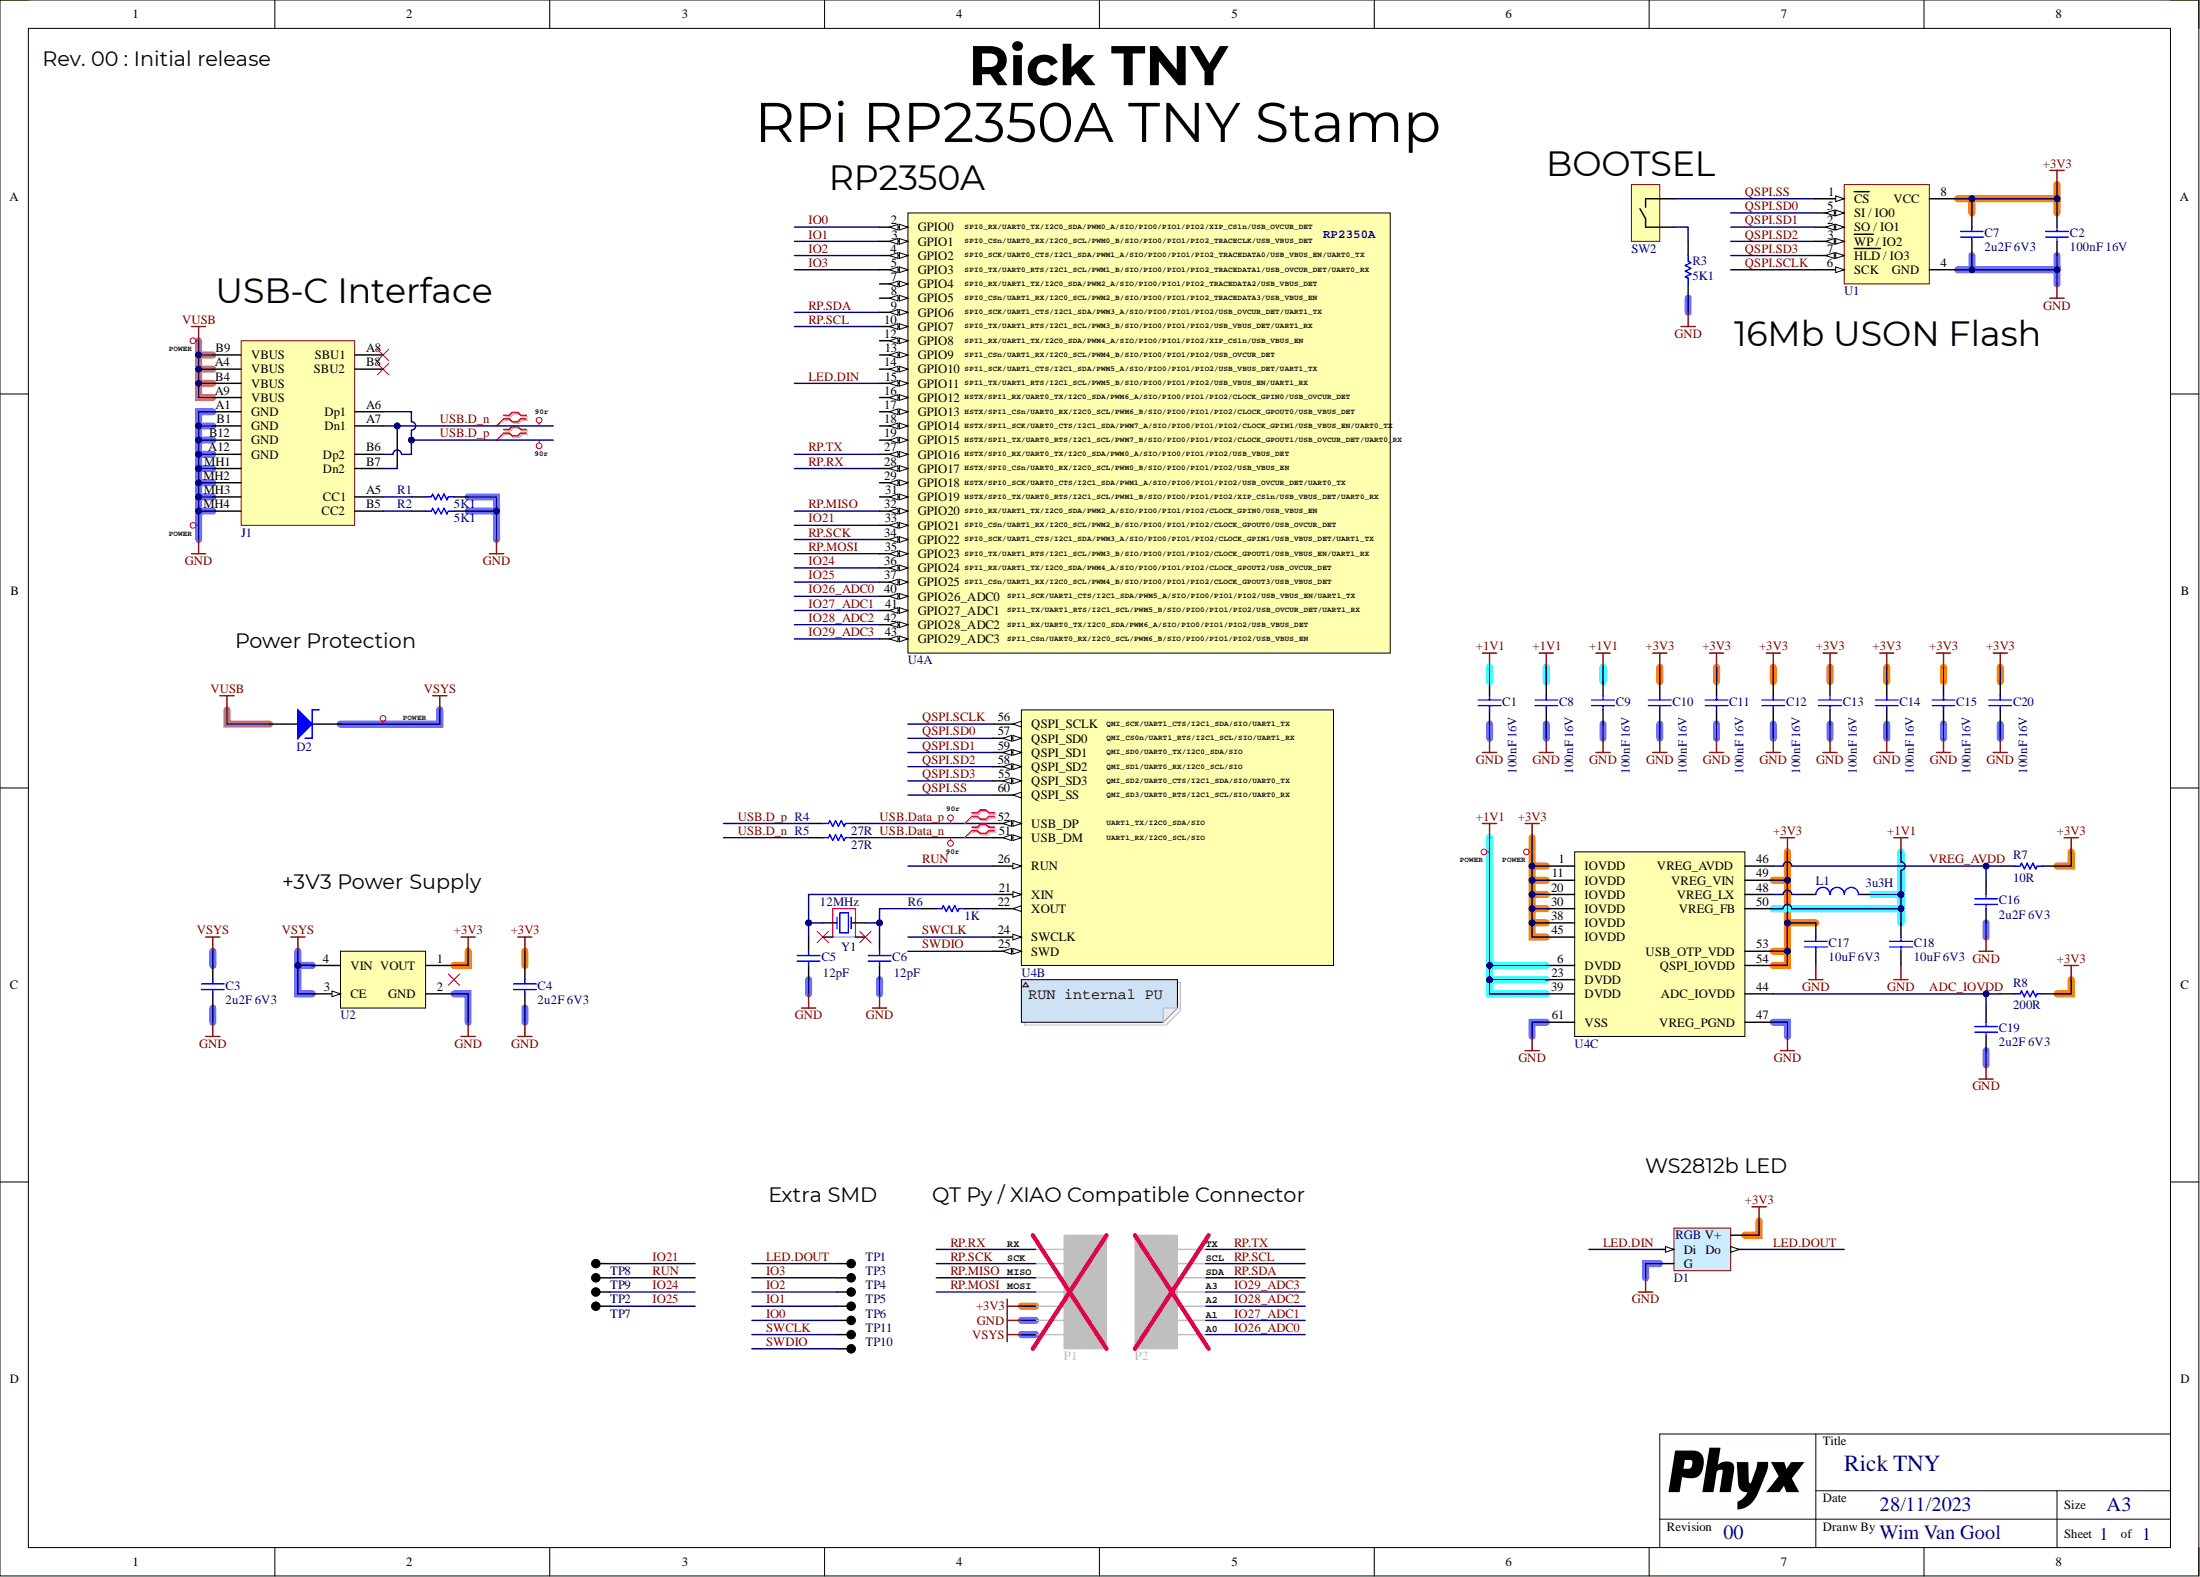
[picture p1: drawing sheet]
# Altium project RICK_TNY_00.PrjPcb
PCB_ENGINEER: WimVG; PCB_REV: 00; PCB_TITLE: Rick Tny
1 sheet, 50 parts. Net scope: global (net labels, ports and power ports of the same name join across sheets).
Board file: RICK_TNY_00.PcbDoc

## Sheet RICK_TNY_00.SchDoc: Rick TNY
size A3; Date: 28/11/2023; DrawnBy: Wim Van Gool; DocumentNumber: 1; Revision: 00; SheetNumber: 1; SheetTotal: 1

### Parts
C1  value 100nF 16V  [C0402]  (hidden comment: CAP_CERAMIC)
C2  value 100nF 16V  [C0402]  (hidden comment: CAP_CERAMIC)
C3  value 2u2F 6V3  [C0402]  (hidden comment: CAP_CERAMIC)
C4  value 2u2F 6V3  [C0402]  (hidden comment: CAP_CERAMIC)
C5  value 12pF  [C0402]  (hidden comment: CAP_CERAMIC)
C6  value 12pF  [C0402]  (hidden comment: CAP_CERAMIC)
C7  value 2u2F 6V3  [C0402]  (hidden comment: CAP_CERAMIC)
C8  value 100nF 16V  [C0402]  (hidden comment: CAP_CERAMIC)
C9  value 100nF 16V  [C0402]  (hidden comment: CAP_CERAMIC)
C10  value 100nF 16V  [C0402]  (hidden comment: CAP_CERAMIC)
C11  value 100nF 16V  [C0402]  (hidden comment: CAP_CERAMIC)
C12  value 100nF 16V  [C0402]  (hidden comment: CAP_CERAMIC)
C13  value 100nF 16V  [C0402]  (hidden comment: CAP_CERAMIC)
C14  value 100nF 16V  [C0402]  (hidden comment: CAP_CERAMIC)
C15  value 100nF 16V  [C0402]  (hidden comment: CAP_CERAMIC)
C16  value 2u2F 6V3  [C0402]  (hidden comment: CAP_CERAMIC)
C17  value 10uF 6V3  [C0402]  (hidden comment: CAP_CERAMIC)
C18  value 10uF 6V3  [C0402]  (hidden comment: CAP_CERAMIC)
C19  value 2u2F 6V3  [C0402]  (hidden comment: CAP_CERAMIC)
C20  value 100nF 16V  [C0402]  (hidden comment: CAP_CERAMIC)
D1  WS2812 based digital RGB LED 1010 package  [LED_1010_WS2812B]  (value not drawn)
D2  40V 1A 550mV@700mA 0603 Schottky  [ON_DSN2]  (value not drawn)
J1  USB 2.0 C Reversible Receptacle Horizontal full SMD  [XUNPU-TYPEC-304S-ACP16]  (value not drawn)
L1  value 3u3H  [L0805]  (hidden comment: LQM21PN3R3MGRD)
P1  Header 7  [HDR1X7]  (value not drawn)
P2  Header 7  [HDR1X7]  (value not drawn)
R1  value 5K1  [R0402]  (hidden comment: RESISTOR)
R2  value 5K1  [R0402]  (hidden comment: RESISTOR)
R3  value 5K1  [R0402]  (hidden comment: RESISTOR)
R4  value 27R  [R0402]  (hidden comment: RESISTOR)
R5  value 27R  [R0402]  (hidden comment: RESISTOR)
R6  value 1K  [R0402]  (hidden comment: RESISTOR)
R7  value 10R  [R0402]  (hidden comment: RESISTOR)
R8  value 200R  [R0402]  (hidden comment: RESISTOR)
SW2  TS24CA RA Tactile Switch 12V 50mA  [SHOU_HAN_TS24CA]  (value not drawn)
TP1  TEST_PAD  [TP_0.4mm]  (value not drawn)
TP2  TEST_PAD  [TP_0.4mm]  (value not drawn)
TP3  TEST_PAD  [TP_0.4mm]  (value not drawn)
TP4  TEST_PAD  [TP_0.4mm]  (value not drawn)
TP5  TEST_PAD  [TP_0.4mm]  (value not drawn)
TP6  TEST_PAD  [TP_0.4mm]  (value not drawn)
TP7  TEST_PAD  [TP_0.4mm]  (value not drawn)
TP8  TEST_PAD  [TP_0.4mm]  (value not drawn)
TP9  TEST_PAD  [TP_0.4mm]  (value not drawn)
TP10  TEST_PAD  [TP_0.4mm]  (value not drawn)
TP11  TEST_PAD  [TP_0.4mm]  (value not drawn)
U1  16Mb 3V3 133MHz SPI Flash DFN2x3 GD25Q16EEIGR  [USON_8_0.5_2x3]  (value not drawn)
U2  3V3 LDO 500mA 150mV  [DFNWB_1.0x1.0]  (value not drawn)
U4  RPi RP2350 QFN60 2xM33 ext Flash  [RPI_QFN60_0.4_7x7]  (value not drawn)  (parts A,B,C of 3)
Y1  value 12MHz  [XTAL_2520]  (hidden comment: 12MHz 2520 12pF ±10ppm ±30ppm)

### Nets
+1V1: C1.1 C8.1 C9.1 C18.1 L1.2 U4.6(DVDD) U4.23(DVDD) U4.39(DVDD) U4.50(VREG_FB)
+3V3: C2.1 C4.1 C7.1 C10.1 C11.1 C12.1 C13.1 C14.1 C15.1 C17.1 C20.1 D1.2(V+) P1.3 R7.1 R8.1 U1.8(VCC) U2.1(VOUT) U4.1(IOVDD) U4.11(IOVDD) U4.20(IOVDD) U4.30(IOVDD) U4.38(IOVDD) U4.45(IOVDD) U4.49(VREG_VIN) U4.53(USB_OTP_VDD) U4.54(QSPI_IOVDD)
GND: C1.2 C2.2 C3.2 C4.2 C5.2 C6.2 C7.2 C8.2 C9.2 C10.2 C11.2 C12.2 C13.2 C14.2 C15.2 C16.2 C17.2 C18.2 C19.2 C20.2 D1.3(G) J1.A1(GND) J1.A12(GND) J1.B1(GND) J1.B12(GND) J1.MH1(Tab) J1.MH2(Tab) J1.MH3(Tab) J1.MH4(Tab) P1.2 R1.1 R2.1 R3.2 U1.4(GND) U2.2(GND) U4.47(VREG_PGND) U4.61(VSS)
VSYS: C3.1 D2.C P1.1 U2.3(CE) U2.4(VIN)
VUSB: D2.A J1.A4(VBUS) J1.A9(VBUS) J1.B4(VBUS) J1.B9(VBUS)
ADC_IOVDD: C19.1 R8.2 U4.44(ADC_IOVDD)
IO0: TP6.1 U4.2(GPIO0)
IO1: TP5.1 U4.3(GPIO1)
IO2: TP4.1 U4.4(GPIO2)
IO3: TP3.1 U4.5(GPIO3)
IO21: TP8.1 U4.33(GPIO21)
IO24: TP2.1 U4.36(GPIO24)
IO25: TP7.1 U4.37(GPIO25)
IO26_ADC0: P2.1 U4.40(GPIO26_ADC0)
IO27_ADC1: P2.2 U4.41(GPIO27_ADC1)
IO28_ADC2: P2.3 U4.42(GPIO28_ADC2)
IO29_ADC3: P2.4 U4.43(GPIO29_ADC3)
LED.DIN: D1.4(Di) U4.15(GPIO11)
LED.DOUT: D1.1(Do) TP1.1
QSPI.SCLK: U1.6(SCK) U4.56(QSPI_SCLK)
QSPI.SD0: U1.5(SI_/_IO0) U4.57(QSPI_SD0)
QSPI.SD1: U1.2(SO_/_IO1) U4.59(QSPI_SD1)
QSPI.SD2: U1.3(~{WP}_/_IO2) U4.58(QSPI_SD2)
QSPI.SD3: U1.7(~{HLD}_/_IO3) U4.55(QSPI_SD3)
QSPI.SS: SW2.1 U1.1(~{CS}) U4.60(QSPI_SS)
RP.MISO: P1.5 U4.32(GPIO20)
RP.MOSI: P1.4 U4.35(GPIO23)
RP.RX: P1.7 U4.28(GPIO17)
RP.SCK: P1.6 U4.34(GPIO22)
RP.SCL: P2.6 U4.10(GPIO7)
RP.SDA: P2.5 U4.9(GPIO6)
RP.TX: P2.7 U4.27(GPIO16)
RUN: TP9.1 U4.26(RUN)
SWCLK: TP11.1 U4.24(SWCLK)
SWDIO: TP10.1 U4.25(SWD)
USB.D_n: J1.A7(Dn1) J1.B7(Dn2) R5.2
USB.D_p: J1.A6(Dp1) J1.B6(Dp2) R4.2
USB.Data_n: R5.1 U4.51(USB_DM)
USB.Data_p: R4.1 U4.52(USB_DP)
VREG_AVDD: C16.1 R7.2 U4.46(VREG_AVDD)
NetC5_1: C5.1 U4.21(XIN) Y1.1(OSC1)
NetC6_1: C6.1 R6.1 Y1.3(OSC3)
NetJ1_A5: J1.A5(CC1) R1.2
NetJ1_B5: J1.B5(CC2) R2.2
NetL1_1: L1.1 U4.48(VREG_LX)
NetR3_1: R3.1 SW2.2
NetR6_2: R6.2 U4.22(XOUT)

Not connected (* = marked no-connect by the designer): J1 A8(SBU1)* B8(SBU2)*; U4 7(GPIO4) 8(GPIO5) 12(GPIO8) 13(GPIO9) 14(GPIO10) 16(GPIO12) 17(GPIO13) 18(GPIO14) 19(GPIO15) 29(GPIO18) 31(GPIO19); Y1 2(GND1)* 4(GND2)*

### Layout directives
net class 90r: USB.D_n, USB.D_p, USB.Data_n, USB.Data_p
differential pair: USB.D_n, USB.D_p, USB.Data_n, USB.Data_p
net class POWER: +1V1, +3V3, GND, VSYS, VUSB

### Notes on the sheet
- Rev. 00 : Initial release
- RPi RP2350A TNY Stamp
- (near SW2) BOOTSEL
- (near U4) RP2350A
- (near J1) USB-C Interface
- 16Mb USON Flash
- Power Protection
- +3V3 Power Supply
- (near U4) RUN internal PU
- WS2812b LED
- Extra SMD
- (near P1) RX
- QT Py / XIAO Compatible Connector
- (near P2) TX
- (near P1) MOSI
- (near P1) MISO
- (near P1) SCK
- (near P2) SCL
- (near P2) SDA
- (near P2) A1
- (near P2) A2
- (near P2) A3
- (near P2) A0

## Assembly variants
Default: not fitted P1 P2 P3 P4 P5
